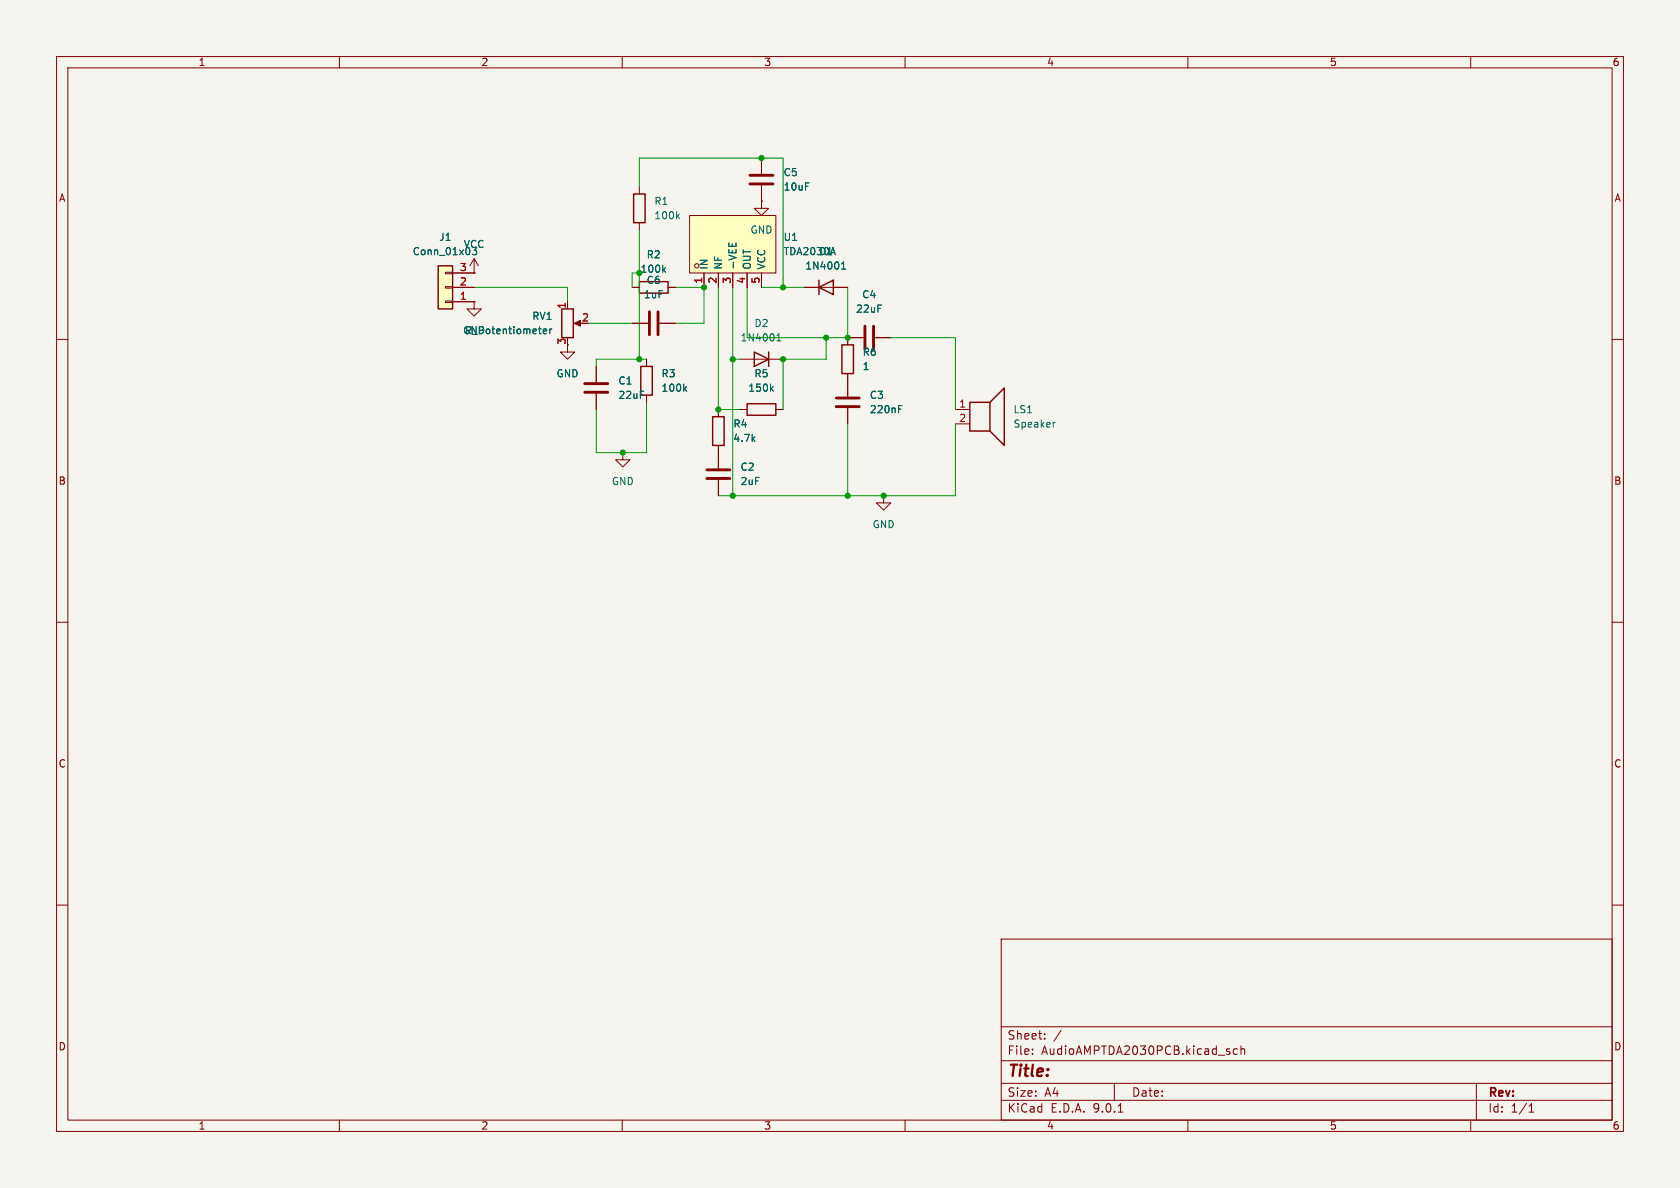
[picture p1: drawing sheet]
(kicad_sch
 (version 20250114)
 (generator "eeschema")
 (generator_version "9.0")
 (paper "A4")
 (lib_symbols
  (symbol "Connector_Generic:Conn_01x03"
   (pin_names
    (offset 1.016) (hide yes)) (exclude_from_sim no) (in_bom yes) (on_board yes)
   (property "Reference" "J" (at 0 5.08 0) (effects (font (size 1.27 1.27))))
   (property "Value" "Conn_01x03" (at 0 -5.08 0) (effects (font (size 1.27 1.27))))
   (property "Footprint" "" (at 0 0 0) (effects (font (size 1.27 1.27)) (hide yes)))
   (property "Datasheet" "~" (at 0 0 0) (effects (font (size 1.27 1.27)) (hide yes)))
   (property "Description" "Generic connector, single row, 01x03, script generated (kicad-library-utils/schlib/autogen/connector/)" (at 0 0 0) (effects (font (size 1.27 1.27)) (hide yes)))
   (symbol "Conn_01x03_1_1"
    (rectangle (start -1.27 3.81) (end 1.27 -3.81) (stroke (width 0.254) (type default)) (fill (type background)))
    (rectangle (start -1.27 2.667) (end 0 2.413) (stroke (width 0.1524) (type default)) (fill (type none)))
    (rectangle (start -1.27 0.127) (end 0 -0.127) (stroke (width 0.1524) (type default)) (fill (type none)))
    (rectangle (start -1.27 -2.413) (end 0 -2.667) (stroke (width 0.1524) (type default)) (fill (type none)))
    (pin passive line (at -5.08 2.54 0) (length 3.81) (name "Pin_1" (effects (font (size 1.27 1.27)))) (number "1" (effects (font (size 1.27 1.27)))))
    (pin passive line (at -5.08 0 0) (length 3.81) (name "Pin_2" (effects (font (size 1.27 1.27)))) (number "2" (effects (font (size 1.27 1.27)))))
    (pin passive line (at -5.08 -2.54 0) (length 3.81) (name "Pin_3" (effects (font (size 1.27 1.27)))) (number "3" (effects (font (size 1.27 1.27))))))
   (embedded_fonts no))
  (symbol "Device:C"
   (pin_numbers (hide yes))
   (pin_names
    (offset 0.254)) (exclude_from_sim no) (in_bom yes) (on_board yes)
   (property "Reference" "C" (at 0.635 2.54 0) (effects (font (size 1.27 1.27)) (justify left)))
   (property "Value" "C" (at 0.635 -2.54 0) (effects (font (size 1.27 1.27)) (justify left)))
   (property "Footprint" "" (at 0.9652 -3.81 0) (effects (font (size 1.27 1.27)) (hide yes)))
   (property "Datasheet" "~" (at 0 0 0) (effects (font (size 1.27 1.27)) (hide yes)))
   (property "Description" "Unpolarized capacitor" (at 0 0 0) (effects (font (size 1.27 1.27)) (hide yes)))
   (symbol "C_0_1"
    (polyline (pts (xy -2.032 0.762) (xy 2.032 0.762)) (stroke (width 0.508) (type default)) (fill (type none)))
    (polyline (pts (xy -2.032 -0.762) (xy 2.032 -0.762)) (stroke (width 0.508) (type default)) (fill (type none))))
   (symbol "C_1_1"
    (pin passive line (at 0 3.81 270) (length 2.794) (name "~" (effects (font (size 1.27 1.27)))) (number "1" (effects (font (size 1.27 1.27)))))
    (pin passive line (at 0 -3.81 90) (length 2.794) (name "~" (effects (font (size 1.27 1.27)))) (number "2" (effects (font (size 1.27 1.27))))))
   (embedded_fonts no))
  (symbol "Device:R"
   (pin_numbers (hide yes))
   (pin_names
    (offset 0)) (exclude_from_sim no) (in_bom yes) (on_board yes)
   (property "Reference" "R" (at 2.032 0 90) (effects (font (size 1.27 1.27))))
   (property "Value" "R" (at 0 0 90) (effects (font (size 1.27 1.27))))
   (property "Footprint" "" (at -1.778 0 90) (effects (font (size 1.27 1.27)) (hide yes)))
   (property "Datasheet" "~" (at 0 0 0) (effects (font (size 1.27 1.27)) (hide yes)))
   (property "Description" "Resistor" (at 0 0 0) (effects (font (size 1.27 1.27)) (hide yes)))
   (symbol "R_0_1"
    (rectangle (start -1.016 -2.54) (end 1.016 2.54) (stroke (width 0.254) (type default)) (fill (type none))))
   (symbol "R_1_1"
    (pin passive line (at 0 3.81 270) (length 1.27) (name "~" (effects (font (size 1.27 1.27)))) (number "1" (effects (font (size 1.27 1.27)))))
    (pin passive line (at 0 -3.81 90) (length 1.27) (name "~" (effects (font (size 1.27 1.27)))) (number "2" (effects (font (size 1.27 1.27))))))
   (embedded_fonts no))
  (symbol "Device:R_Potentiometer"
   (pin_names
    (offset 1.016) (hide yes)) (exclude_from_sim no) (in_bom yes) (on_board yes)
   (property "Reference" "RV" (at -4.445 0 90) (effects (font (size 1.27 1.27))))
   (property "Value" "R_Potentiometer" (at -2.54 0 90) (effects (font (size 1.27 1.27))))
   (property "Footprint" "" (at 0 0 0) (effects (font (size 1.27 1.27)) (hide yes)))
   (property "Datasheet" "~" (at 0 0 0) (effects (font (size 1.27 1.27)) (hide yes)))
   (property "Description" "Potentiometer" (at 0 0 0) (effects (font (size 1.27 1.27)) (hide yes)))
   (symbol "R_Potentiometer_0_1"
    (rectangle (start 1.016 2.54) (end -1.016 -2.54) (stroke (width 0.254) (type default)) (fill (type none)))
    (polyline (pts (xy 1.143 0) (xy 2.286 0.508) (xy 2.286 -0.508) (xy 1.143 0)) (stroke (width 0) (type default)) (fill (type outline)))
    (polyline (pts (xy 2.54 0) (xy 1.524 0)) (stroke (width 0) (type default)) (fill (type none))))
   (symbol "R_Potentiometer_1_1"
    (pin passive line (at 0 3.81 270) (length 1.27) (name "1" (effects (font (size 1.27 1.27)))) (number "1" (effects (font (size 1.27 1.27)))))
    (pin passive line (at 0 -3.81 90) (length 1.27) (name "3" (effects (font (size 1.27 1.27)))) (number "3" (effects (font (size 1.27 1.27)))))
    (pin passive line (at 3.81 0 180) (length 1.27) (name "2" (effects (font (size 1.27 1.27)))) (number "2" (effects (font (size 1.27 1.27))))))
   (embedded_fonts no))
  (symbol "Device:Speaker"
   (pin_names
    (offset 0) (hide yes)) (exclude_from_sim no) (in_bom yes) (on_board yes)
   (property "Reference" "LS" (at 1.27 5.715 0) (effects (font (size 1.27 1.27)) (justify right)))
   (property "Value" "Speaker" (at 1.27 3.81 0) (effects (font (size 1.27 1.27)) (justify right)))
   (property "Footprint" "" (at 0 -5.08 0) (effects (font (size 1.27 1.27)) (hide yes)))
   (property "Datasheet" "~" (at -0.254 -1.27 0) (effects (font (size 1.27 1.27)) (hide yes)))
   (property "Description" "Speaker" (at 0 0 0) (effects (font (size 1.27 1.27)) (hide yes)))
   (symbol "Speaker_0_0"
    (rectangle (start -2.54 1.27) (end 1.016 -3.81) (stroke (width 0.254) (type default)) (fill (type none)))
    (polyline (pts (xy 1.016 1.27) (xy 3.556 3.81) (xy 3.556 -6.35) (xy 1.016 -3.81)) (stroke (width 0.254) (type default)) (fill (type none))))
   (symbol "Speaker_1_1"
    (pin input line (at -5.08 0 0) (length 2.54) (name "1" (effects (font (size 1.27 1.27)))) (number "1" (effects (font (size 1.27 1.27)))))
    (pin input line (at -5.08 -2.54 0) (length 2.54) (name "2" (effects (font (size 1.27 1.27)))) (number "2" (effects (font (size 1.27 1.27))))))
   (embedded_fonts no))
  (symbol "Diode:1N4001"
   (pin_numbers (hide yes))
   (pin_names (hide yes)) (exclude_from_sim no) (in_bom yes) (on_board yes)
   (property "Reference" "D" (at 0 2.54 0) (effects (font (size 1.27 1.27))))
   (property "Value" "1N4001" (at 0 -2.54 0) (effects (font (size 1.27 1.27))))
   (property "Footprint" "Diode_THT:D_DO-41_SOD81_P10.16mm_Horizontal" (at 0 0 0) (effects (font (size 1.27 1.27)) (hide yes)))
   (property "Datasheet" "http://www.vishay.com/docs/88503/1n4001.pdf" (at 0 0 0) (effects (font (size 1.27 1.27)) (hide yes)))
   (property "Description" "50V 1A General Purpose Rectifier Diode, DO-41" (at 0 0 0) (effects (font (size 1.27 1.27)) (hide yes)))
   (property "Sim.Device" "D" (at 0 0 0) (effects (font (size 1.27 1.27)) (hide yes)))
   (property "Sim.Pins" "1=K 2=A" (at 0 0 0) (effects (font (size 1.27 1.27)) (hide yes)))
   (symbol "1N4001_0_1"
    (polyline (pts (xy -1.27 1.27) (xy -1.27 -1.27)) (stroke (width 0.254) (type default)) (fill (type none)))
    (polyline (pts (xy 1.27 1.27) (xy 1.27 -1.27) (xy -1.27 0) (xy 1.27 1.27)) (stroke (width 0.254) (type default)) (fill (type none)))
    (polyline (pts (xy 1.27 0) (xy -1.27 0)) (stroke (width 0) (type default)) (fill (type none))))
   (symbol "1N4001_1_1"
    (pin passive line (at -3.81 0 0) (length 2.54) (name "K" (effects (font (size 1.27 1.27)))) (number "1" (effects (font (size 1.27 1.27)))))
    (pin passive line (at 3.81 0 180) (length 2.54) (name "A" (effects (font (size 1.27 1.27)))) (number "2" (effects (font (size 1.27 1.27))))))
   (embedded_fonts no))
  (symbol "easyeda2kicad:TDA2030A" (exclude_from_sim no) (in_bom yes) (on_board yes)
   (property "Reference" "U" (at 0 10.16 0) (effects (font (size 1.27 1.27))))
   (property "Value" "TDA2030A" (at 0 -10.16 0) (effects (font (size 1.27 1.27))))
   (property "Footprint" "easyeda2kicad:TO-220B-5_L10.6-W8.7-P1.70-BL" (at 0 -12.7 0) (effects (font (size 1.27 1.27)) (hide yes)))
   (property "Datasheet" "" (at 0 0 0) (effects (font (size 1.27 1.27)) (hide yes)))
   (property "Description" "" (at 0 0 0) (effects (font (size 1.27 1.27)) (hide yes)))
   (property "LCSC Part" "C5121614" (at 0 -15.24 0) (effects (font (size 1.27 1.27)) (hide yes)))
   (symbol "TDA2030A_0_1"
    (rectangle (start -5.08 7.62) (end 5.08 -7.62) (stroke (width 0) (type default)) (fill (type background)))
    (circle (center -3.81 6.35) (radius 0.38) (stroke (width 0) (type default)) (fill (type none)))
    (pin unspecified line (at -7.62 5.08 0) (length 2.54) (name "IN" (effects (font (size 1.27 1.27)))) (number "1" (effects (font (size 1.27 1.27)))))
    (pin unspecified line (at -7.62 2.54 0) (length 2.54) (name "NF" (effects (font (size 1.27 1.27)))) (number "2" (effects (font (size 1.27 1.27)))))
    (pin unspecified line (at -7.62 0 0) (length 2.54) (name "-VEE" (effects (font (size 1.27 1.27)))) (number "3" (effects (font (size 1.27 1.27)))))
    (pin unspecified line (at -7.62 -2.54 0) (length 2.54) (name "OUT" (effects (font (size 1.27 1.27)))) (number "4" (effects (font (size 1.27 1.27)))))
    (pin unspecified line (at -7.62 -5.08 0) (length 2.54) (name "VCC" (effects (font (size 1.27 1.27)))) (number "5" (effects (font (size 1.27 1.27))))))
   (embedded_fonts no))
  (symbol "power:GND"
   (power)
   (pin_numbers (hide yes))
   (pin_names
    (offset 0) (hide yes)) (exclude_from_sim no) (in_bom yes) (on_board yes)
   (property "Reference" "#PWR" (at 0 -6.35 0) (effects (font (size 1.27 1.27)) (hide yes)))
   (property "Value" "GND" (at 0 -3.81 0) (effects (font (size 1.27 1.27))))
   (property "Footprint" "" (at 0 0 0) (effects (font (size 1.27 1.27)) (hide yes)))
   (property "Datasheet" "" (at 0 0 0) (effects (font (size 1.27 1.27)) (hide yes)))
   (property "Description" "Power symbol creates a global label with name \"GND\" , ground" (at 0 0 0) (effects (font (size 1.27 1.27)) (hide yes)))
   (symbol "GND_0_1"
    (polyline (pts (xy 0 0) (xy 0 -1.27) (xy 1.27 -1.27) (xy 0 -2.54) (xy -1.27 -1.27) (xy 0 -1.27)) (stroke (width 0) (type default)) (fill (type none))))
   (symbol "GND_1_1"
    (pin power_in line (at 0 0 270) (length 0) (name "~" (effects (font (size 1.27 1.27)))) (number "1" (effects (font (size 1.27 1.27))))))
   (embedded_fonts no))
  (symbol "power:VCC"
   (power)
   (pin_numbers (hide yes))
   (pin_names
    (offset 0) (hide yes)) (exclude_from_sim no) (in_bom yes) (on_board yes)
   (property "Reference" "#PWR" (at 0 -3.81 0) (effects (font (size 1.27 1.27)) (hide yes)))
   (property "Value" "VCC" (at 0 3.556 0) (effects (font (size 1.27 1.27))))
   (property "Footprint" "" (at 0 0 0) (effects (font (size 1.27 1.27)) (hide yes)))
   (property "Datasheet" "" (at 0 0 0) (effects (font (size 1.27 1.27)) (hide yes)))
   (property "Description" "Power symbol creates a global label with name \"VCC\"" (at 0 0 0) (effects (font (size 1.27 1.27)) (hide yes)))
   (symbol "VCC_0_1"
    (polyline (pts (xy -0.762 1.27) (xy 0 2.54)) (stroke (width 0) (type default)) (fill (type none)))
    (polyline (pts (xy 0 2.54) (xy 0.762 1.27)) (stroke (width 0) (type default)) (fill (type none)))
    (polyline (pts (xy 0 0) (xy 0 2.54)) (stroke (width 0) (type default)) (fill (type none))))
   (symbol "VCC_1_1"
    (pin power_in line (at 0 0 90) (length 0) (name "~" (effects (font (size 1.27 1.27)))) (number "1" (effects (font (size 1.27 1.27))))))
   (embedded_fonts no)))
 (junction
  (at 124.46 50.8)
  (diameter 0)
  (color 0 0 0 0))
 (junction
  (at 149.86 59.69)
  (diameter 0)
  (color 0 0 0 0))
 (junction
  (at 113.03 48.26)
  (diameter 0)
  (color 0 0 0 0))
 (junction
  (at 129.54 63.5)
  (diameter 0)
  (color 0 0 0 0))
 (junction
  (at 129.54 87.63)
  (diameter 0)
  (color 0 0 0 0))
 (junction
  (at 138.43 63.5)
  (diameter 0)
  (color 0 0 0 0))
 (junction
  (at 113.03 63.5)
  (diameter 0)
  (color 0 0 0 0))
 (junction
  (at 156.21 87.63)
  (diameter 0)
  (color 0 0 0 0))
 (junction
  (at 127 72.39)
  (diameter 0)
  (color 0 0 0 0))
 (junction
  (at 134.62 27.94)
  (diameter 0)
  (color 0 0 0 0))
 (junction
  (at 138.43 50.8)
  (diameter 0)
  (color 0 0 0 0))
 (junction
  (at 110.1048 80.01)
  (diameter 0)
  (color 0 0 0 0))
 (junction
  (at 146.05 59.69)
  (diameter 0)
  (color 0 0 0 0))
 (junction
  (at 149.86 87.63)
  (diameter 0)
  (color 0 0 0 0))
 (wire
  (pts (xy 138.43 50.8) (xy 142.24 50.8))
  (stroke (width 0) (type default)))
 (wire
  (pts (xy 127 72.39) (xy 130.81 72.39))
  (stroke (width 0) (type default)))
 (wire
  (pts (xy 105.41 64.77) (xy 105.41 63.5))
  (stroke (width 0) (type default)))
 (wire
  (pts (xy 129.54 87.63) (xy 127 87.63))
  (stroke (width 0) (type default)))
 (wire
  (pts (xy 129.54 63.5) (xy 129.54 87.63))
  (stroke (width 0) (type default)))
 (wire
  (pts (xy 129.54 50.8) (xy 129.54 63.5))
  (stroke (width 0) (type default)))
 (wire
  (pts (xy 149.86 50.8) (xy 149.86 59.69))
  (stroke (width 0) (type default)))
 (wire
  (pts (xy 111.76 50.8) (xy 111.76 48.26))
  (stroke (width 0) (type default)))
 (wire
  (pts (xy 83.82 50.8) (xy 100.33 50.8))
  (stroke (width 0) (type default)))
 (wire
  (pts (xy 129.54 87.63) (xy 149.86 87.63))
  (stroke (width 0) (type default)))
 (wire
  (pts (xy 168.91 74.93) (xy 168.91 87.63))
  (stroke (width 0) (type default)))
 (wire
  (pts (xy 113.03 63.5) (xy 114.3 63.5))
  (stroke (width 0) (type default)))
 (wire
  (pts (xy 157.48 59.69) (xy 168.91 59.69))
  (stroke (width 0) (type default)))
 (wire
  (pts (xy 149.86 87.63) (xy 149.86 74.93))
  (stroke (width 0) (type default)))
 (wire
  (pts (xy 110.1048 80.01) (xy 114.3 80.01))
  (stroke (width 0) (type default)))
 (wire
  (pts (xy 156.21 87.63) (xy 149.86 87.63))
  (stroke (width 0) (type default)))
 (wire
  (pts (xy 127 50.8) (xy 127 72.39))
  (stroke (width 0) (type default)))
 (wire
  (pts (xy 105.41 72.39) (xy 105.41 80.01))
  (stroke (width 0) (type default)))
 (wire
  (pts (xy 134.62 50.8) (xy 138.43 50.8))
  (stroke (width 0) (type default)))
 (wire
  (pts (xy 146.05 59.69) (xy 149.86 59.69))
  (stroke (width 0) (type default)))
 (wire
  (pts (xy 129.54 63.5) (xy 130.81 63.5))
  (stroke (width 0) (type default)))
 (wire
  (pts (xy 134.62 27.94) (xy 138.43 27.94))
  (stroke (width 0) (type default)))
 (wire
  (pts (xy 113.03 40.64) (xy 113.03 48.26))
  (stroke (width 0) (type default)))
 (wire
  (pts (xy 105.41 80.01) (xy 110.1048 80.01))
  (stroke (width 0) (type default)))
 (wire
  (pts (xy 146.05 63.5) (xy 146.05 59.69))
  (stroke (width 0) (type default)))
 (wire
  (pts (xy 132.08 59.69) (xy 146.05 59.69))
  (stroke (width 0) (type default)))
 (wire
  (pts (xy 138.43 63.5) (xy 146.05 63.5))
  (stroke (width 0) (type default)))
 (wire
  (pts (xy 138.43 72.39) (xy 138.43 63.5))
  (stroke (width 0) (type default)))
 (wire
  (pts (xy 105.41 63.5) (xy 113.03 63.5))
  (stroke (width 0) (type default)))
 (wire
  (pts (xy 168.91 59.69) (xy 168.91 72.39))
  (stroke (width 0) (type default)))
 (wire
  (pts (xy 100.33 50.8) (xy 100.33 53.34))
  (stroke (width 0) (type default)))
 (wire
  (pts (xy 124.46 50.8) (xy 124.46 57.15))
  (stroke (width 0) (type default)))
 (wire
  (pts (xy 134.62 27.94) (xy 113.03 27.94))
  (stroke (width 0) (type default)))
 (wire
  (pts (xy 104.14 57.15) (xy 111.76 57.15))
  (stroke (width 0) (type default)))
 (wire
  (pts (xy 119.38 50.8) (xy 124.46 50.8))
  (stroke (width 0) (type default)))
 (wire
  (pts (xy 113.03 27.94) (xy 113.03 33.02))
  (stroke (width 0) (type default)))
 (wire
  (pts (xy 168.91 87.63) (xy 156.21 87.63))
  (stroke (width 0) (type default)))
 (wire
  (pts (xy 124.46 57.15) (xy 119.38 57.15))
  (stroke (width 0) (type default)))
 (wire
  (pts (xy 114.3 80.01) (xy 114.3 71.12))
  (stroke (width 0) (type default)))
 (wire
  (pts (xy 132.08 50.8) (xy 132.08 59.69))
  (stroke (width 0) (type default)))
 (wire
  (pts (xy 111.76 48.26) (xy 113.03 48.26))
  (stroke (width 0) (type default)))
 (wire
  (pts (xy 138.43 27.94) (xy 138.43 50.8))
  (stroke (width 0) (type default)))
 (wire
  (pts (xy 113.03 48.26) (xy 113.03 63.5))
  (stroke (width 0) (type default)))
 (symbol
  (lib_id "Device:C")
  (at 153.67 59.69 90)
  (unit 1)
  (exclude_from_sim no)
  (in_bom yes)
  (on_board yes)
  (dnp no)
  (fields_autoplaced yes)
  (property "Reference" "C4" (at 153.67 52.07 90) (effects (font (size 1.27 1.27))))
  (property "Value" "22uF" (at 153.67 54.61 90) (effects (font (size 1.27 1.27))))
  (property "Footprint" "Capacitor_SMD:C_01005_0402Metric" (at 157.48 58.7248 0) (effects (font (size 1.27 1.27)) (hide yes)))
  (property "Datasheet" "~" (at 153.67 59.69 0) (effects (font (size 1.27 1.27)) (hide yes)))
  (property "Description" "Unpolarized capacitor" (at 153.67 59.69 0) (effects (font (size 1.27 1.27)) (hide yes)))
  (pin "1")
  (pin "2"))
 (symbol
  (lib_id "Device:R")
  (at 115.57 50.8 270)
  (unit 1)
  (exclude_from_sim no)
  (in_bom yes)
  (on_board yes)
  (dnp no)
  (fields_autoplaced yes)
  (property "Reference" "R2" (at 115.57 45.0135 90) (effects (font (size 1.27 1.27))))
  (property "Value" "100k" (at 115.57 47.5535 90) (effects (font (size 1.27 1.27))))
  (property "Footprint" "Resistor_SMD:R_0805_2012Metric" (at 115.57 49.022 90) (effects (font (size 1.27 1.27)) (hide yes)))
  (property "Datasheet" "~" (at 115.57 50.8 0) (effects (font (size 1.27 1.27)) (hide yes)))
  (property "Description" "Resistor" (at 115.57 50.8 0) (effects (font (size 1.27 1.27)) (hide yes)))
  (pin "2")
  (pin "1"))
 (symbol
  (lib_id "power:GND")
  (at 100.33 60.96 0)
  (unit 1)
  (exclude_from_sim no)
  (in_bom yes)
  (on_board yes)
  (dnp no)
  (fields_autoplaced yes)
  (property "Reference" "#PWR03" (at 100.33 67.31 0) (effects (font (size 1.27 1.27)) (hide yes)))
  (property "Value" "GND" (at 100.33 66.04 0) (effects (font (size 1.27 1.27))))
  (property "Footprint" "" (at 100.33 60.96 0) (effects (font (size 1.27 1.27)) (hide yes)))
  (property "Datasheet" "" (at 100.33 60.96 0) (effects (font (size 1.27 1.27)) (hide yes)))
  (property "Description" "Power symbol creates a global label with name \"GND\" , ground" (at 100.33 60.96 0) (effects (font (size 1.27 1.27)) (hide yes)))
  (pin "1"))
 (symbol
  (lib_id "Device:C")
  (at 127 83.82 0)
  (unit 1)
  (exclude_from_sim no)
  (in_bom yes)
  (on_board yes)
  (dnp no)
  (fields_autoplaced yes)
  (property "Reference" "C2" (at 130.81 82.5499 0) (effects (font (size 1.27 1.27)) (justify left)))
  (property "Value" "2uF" (at 130.81 85.0899 0) (effects (font (size 1.27 1.27)) (justify left)))
  (property "Footprint" "Capacitor_SMD:C_01005_0402Metric" (at 127.9652 87.63 0) (effects (font (size 1.27 1.27)) (hide yes)))
  (property "Datasheet" "~" (at 127 83.82 0) (effects (font (size 1.27 1.27)) (hide yes)))
  (property "Description" "Unpolarized capacitor" (at 127 83.82 0) (effects (font (size 1.27 1.27)) (hide yes)))
  (pin "1")
  (pin "2"))
 (symbol
  (lib_id "Device:R")
  (at 134.62 72.39 90)
  (unit 1)
  (exclude_from_sim no)
  (in_bom yes)
  (on_board yes)
  (dnp no)
  (fields_autoplaced yes)
  (property "Reference" "R5" (at 134.62 66.04 90) (effects (font (size 1.27 1.27))))
  (property "Value" "150k" (at 134.62 68.58 90) (effects (font (size 1.27 1.27))))
  (property "Footprint" "Resistor_SMD:R_0805_2012Metric" (at 134.62 74.168 90) (effects (font (size 1.27 1.27)) (hide yes)))
  (property "Datasheet" "~" (at 134.62 72.39 0) (effects (font (size 1.27 1.27)) (hide yes)))
  (property "Description" "Resistor" (at 134.62 72.39 0) (effects (font (size 1.27 1.27)) (hide yes)))
  (pin "2")
  (pin "1"))
 (symbol
  (lib_id "power:GND")
  (at 83.82 53.34 0)
  (unit 1)
  (exclude_from_sim no)
  (in_bom yes)
  (on_board yes)
  (dnp no)
  (fields_autoplaced yes)
  (property "Reference" "#PWR01" (at 83.82 59.69 0) (effects (font (size 1.27 1.27)) (hide yes)))
  (property "Value" "GND" (at 83.82 58.42 0) (effects (font (size 1.27 1.27))))
  (property "Footprint" "" (at 83.82 53.34 0) (effects (font (size 1.27 1.27)) (hide yes)))
  (property "Datasheet" "" (at 83.82 53.34 0) (effects (font (size 1.27 1.27)) (hide yes)))
  (property "Description" "Power symbol creates a global label with name \"GND\" , ground" (at 83.82 53.34 0) (effects (font (size 1.27 1.27)) (hide yes)))
  (pin "1"))
 (symbol
  (lib_id "Device:R")
  (at 113.03 36.83 0)
  (unit 1)
  (exclude_from_sim no)
  (in_bom yes)
  (on_board yes)
  (dnp no)
  (fields_autoplaced yes)
  (property "Reference" "R1" (at 115.57 35.5599 0) (effects (font (size 1.27 1.27)) (justify left)))
  (property "Value" "100k" (at 115.57 38.0999 0) (effects (font (size 1.27 1.27)) (justify left)))
  (property "Footprint" "Resistor_SMD:R_0805_2012Metric" (at 111.252 36.83 90) (effects (font (size 1.27 1.27)) (hide yes)))
  (property "Datasheet" "~" (at 113.03 36.83 0) (effects (font (size 1.27 1.27)) (hide yes)))
  (property "Description" "Resistor" (at 113.03 36.83 0) (effects (font (size 1.27 1.27)) (hide yes)))
  (pin "2")
  (pin "1"))
 (symbol
  (lib_id "Device:C")
  (at 115.57 57.15 90)
  (unit 1)
  (exclude_from_sim no)
  (in_bom yes)
  (on_board yes)
  (dnp no)
  (fields_autoplaced yes)
  (property "Reference" "C6" (at 115.57 49.53 90) (effects (font (size 1.27 1.27))))
  (property "Value" "1uF" (at 115.57 52.07 90) (effects (font (size 1.27 1.27))))
  (property "Footprint" "Capacitor_SMD:C_01005_0402Metric" (at 119.38 56.1848 0) (effects (font (size 1.27 1.27)) (hide yes)))
  (property "Datasheet" "~" (at 115.57 57.15 0) (effects (font (size 1.27 1.27)) (hide yes)))
  (property "Description" "Unpolarized capacitor" (at 115.57 57.15 0) (effects (font (size 1.27 1.27)) (hide yes)))
  (pin "1")
  (pin "2"))
 (symbol
  (lib_id "Device:C")
  (at 105.41 68.58 0)
  (unit 1)
  (exclude_from_sim no)
  (in_bom yes)
  (on_board yes)
  (dnp no)
  (fields_autoplaced yes)
  (property "Reference" "C1" (at 109.22 67.3099 0) (effects (font (size 1.27 1.27)) (justify left)))
  (property "Value" "22uF" (at 109.22 69.8499 0) (effects (font (size 1.27 1.27)) (justify left)))
  (property "Footprint" "Capacitor_SMD:C_01005_0402Metric" (at 106.3752 72.39 0) (effects (font (size 1.27 1.27)) (hide yes)))
  (property "Datasheet" "~" (at 105.41 68.58 0) (effects (font (size 1.27 1.27)) (hide yes)))
  (property "Description" "Unpolarized capacitor" (at 105.41 68.58 0) (effects (font (size 1.27 1.27)) (hide yes)))
  (pin "1")
  (pin "2"))
 (symbol
  (lib_id "power:GND")
  (at 156.21 87.63 0)
  (unit 1)
  (exclude_from_sim no)
  (in_bom yes)
  (on_board yes)
  (dnp no)
  (fields_autoplaced yes)
  (property "Reference" "#PWR04" (at 156.21 93.98 0) (effects (font (size 1.27 1.27)) (hide yes)))
  (property "Value" "GND" (at 156.21 92.71 0) (effects (font (size 1.27 1.27))))
  (property "Footprint" "" (at 156.21 87.63 0) (effects (font (size 1.27 1.27)) (hide yes)))
  (property "Datasheet" "" (at 156.21 87.63 0) (effects (font (size 1.27 1.27)) (hide yes)))
  (property "Description" "Power symbol creates a global label with name \"GND\" , ground" (at 156.21 87.63 0) (effects (font (size 1.27 1.27)) (hide yes)))
  (pin "1"))
 (symbol
  (lib_id "Device:R_Potentiometer")
  (at 100.33 57.15 0)
  (unit 1)
  (exclude_from_sim no)
  (in_bom yes)
  (on_board yes)
  (dnp no)
  (fields_autoplaced yes)
  (property "Reference" "RV1" (at 97.79 55.8799 0) (effects (font (size 1.27 1.27)) (justify right)))
  (property "Value" "R_Potentiometer" (at 97.79 58.4199 0) (effects (font (size 1.27 1.27)) (justify right)))
  (property "Footprint" "Potentiometer_SMD:Potentiometer_ACP_CA6-VSMD_Vertical" (at 100.33 57.15 0) (effects (font (size 1.27 1.27)) (hide yes)))
  (property "Datasheet" "~" (at 100.33 57.15 0) (effects (font (size 1.27 1.27)) (hide yes)))
  (property "Description" "Potentiometer" (at 100.33 57.15 0) (effects (font (size 1.27 1.27)) (hide yes)))
  (pin "2")
  (pin "3")
  (pin "1"))
 (symbol
  (lib_id "Device:Speaker")
  (at 173.99 72.39 0)
  (unit 1)
  (exclude_from_sim no)
  (in_bom yes)
  (on_board yes)
  (dnp no)
  (fields_autoplaced yes)
  (property "Reference" "LS1" (at 179.07 72.3899 0) (effects (font (size 1.27 1.27)) (justify left)))
  (property "Value" "Speaker" (at 179.07 74.9299 0) (effects (font (size 1.27 1.27)) (justify left)))
  (property "Footprint" "Connector_PinHeader_1.00mm:PinHeader_1x02_P1.00mm_Vertical" (at 173.99 77.47 0) (effects (font (size 1.27 1.27)) (hide yes)))
  (property "Datasheet" "~" (at 173.736 73.66 0) (effects (font (size 1.27 1.27)) (hide yes)))
  (property "Description" "Speaker" (at 173.99 72.39 0) (effects (font (size 1.27 1.27)) (hide yes)))
  (pin "2")
  (pin "1"))
 (symbol
  (lib_id "power:GND")
  (at 110.1048 80.01 0)
  (unit 1)
  (exclude_from_sim no)
  (in_bom yes)
  (on_board yes)
  (dnp no)
  (fields_autoplaced yes)
  (property "Reference" "#PWR05" (at 110.1048 86.36 0) (effects (font (size 1.27 1.27)) (hide yes)))
  (property "Value" "GND" (at 110.1048 85.09 0) (effects (font (size 1.27 1.27))))
  (property "Footprint" "" (at 110.1048 80.01 0) (effects (font (size 1.27 1.27)) (hide yes)))
  (property "Datasheet" "" (at 110.1048 80.01 0) (effects (font (size 1.27 1.27)) (hide yes)))
  (property "Description" "Power symbol creates a global label with name \"GND\" , ground" (at 110.1048 80.01 0) (effects (font (size 1.27 1.27)) (hide yes)))
  (pin "1"))
 (symbol
  (lib_id "power:GND")
  (at 134.62 35.56 0)
  (unit 1)
  (exclude_from_sim no)
  (in_bom yes)
  (on_board yes)
  (dnp no)
  (fields_autoplaced yes)
  (property "Reference" "#PWR06" (at 134.62 41.91 0) (effects (font (size 1.27 1.27)) (hide yes)))
  (property "Value" "GND" (at 134.62 40.64 0) (effects (font (size 1.27 1.27))))
  (property "Footprint" "" (at 134.62 35.56 0) (effects (font (size 1.27 1.27)) (hide yes)))
  (property "Datasheet" "" (at 134.62 35.56 0) (effects (font (size 1.27 1.27)) (hide yes)))
  (property "Description" "Power symbol creates a global label with name \"GND\" , ground" (at 134.62 35.56 0) (effects (font (size 1.27 1.27)) (hide yes)))
  (pin "1"))
 (symbol
  (lib_id "easyeda2kicad:TDA2030A")
  (at 129.54 43.18 90)
  (unit 1)
  (exclude_from_sim no)
  (in_bom yes)
  (on_board yes)
  (dnp no)
  (fields_autoplaced yes)
  (property "Reference" "U1" (at 138.43 41.9099 90) (effects (font (size 1.27 1.27)) (justify right)))
  (property "Value" "TDA2030A" (at 138.43 44.4499 90) (effects (font (size 1.27 1.27)) (justify right)))
  (property "Footprint" "easyeda2kicad:TO-220B-5_L10.6-W8.7-P1.70-BL" (at 142.24 43.18 0) (effects (font (size 1.27 1.27)) (hide yes)))
  (property "Datasheet" "" (at 129.54 43.18 0) (effects (font (size 1.27 1.27)) (hide yes)))
  (property "Description" "" (at 129.54 43.18 0) (effects (font (size 1.27 1.27)) (hide yes)))
  (property "LCSC Part" "C5121614" (at 144.78 43.18 0) (effects (font (size 1.27 1.27)) (hide yes)))
  (pin "1")
  (pin "2")
  (pin "5")
  (pin "4")
  (pin "3"))
 (symbol
  (lib_id "Diode:1N4001")
  (at 134.62 63.5 180)
  (unit 1)
  (exclude_from_sim no)
  (in_bom yes)
  (on_board yes)
  (dnp no)
  (fields_autoplaced yes)
  (property "Reference" "D2" (at 134.62 57.15 0) (effects (font (size 1.27 1.27))))
  (property "Value" "1N4001" (at 134.62 59.69 0) (effects (font (size 1.27 1.27))))
  (property "Footprint" "Diode_THT:D_DO-41_SOD81_P10.16mm_Horizontal" (at 134.62 63.5 0) (effects (font (size 1.27 1.27)) (hide yes)))
  (property "Datasheet" "http://www.vishay.com/docs/88503/1n4001.pdf" (at 134.62 63.5 0) (effects (font (size 1.27 1.27)) (hide yes)))
  (property "Description" "50V 1A General Purpose Rectifier Diode, DO-41" (at 134.62 63.5 0) (effects (font (size 1.27 1.27)) (hide yes)))
  (property "Sim.Device" "D" (at 134.62 63.5 0) (effects (font (size 1.27 1.27)) (hide yes)))
  (property "Sim.Pins" "1=K 2=A" (at 134.62 63.5 0) (effects (font (size 1.27 1.27)) (hide yes)))
  (pin "1")
  (pin "2"))
 (symbol
  (lib_id "Diode:1N4001")
  (at 146.05 50.8 0)
  (unit 1)
  (exclude_from_sim no)
  (in_bom yes)
  (on_board yes)
  (dnp no)
  (fields_autoplaced yes)
  (property "Reference" "D1" (at 146.05 44.45 0) (effects (font (size 1.27 1.27))))
  (property "Value" "1N4001" (at 146.05 46.99 0) (effects (font (size 1.27 1.27))))
  (property "Footprint" "Diode_THT:D_DO-41_SOD81_P10.16mm_Horizontal" (at 146.05 50.8 0) (effects (font (size 1.27 1.27)) (hide yes)))
  (property "Datasheet" "http://www.vishay.com/docs/88503/1n4001.pdf" (at 146.05 50.8 0) (effects (font (size 1.27 1.27)) (hide yes)))
  (property "Description" "50V 1A General Purpose Rectifier Diode, DO-41" (at 146.05 50.8 0) (effects (font (size 1.27 1.27)) (hide yes)))
  (property "Sim.Device" "D" (at 146.05 50.8 0) (effects (font (size 1.27 1.27)) (hide yes)))
  (property "Sim.Pins" "1=K 2=A" (at 146.05 50.8 0) (effects (font (size 1.27 1.27)) (hide yes)))
  (pin "1")
  (pin "2"))
 (symbol
  (lib_id "Device:R")
  (at 149.86 63.5 0)
  (unit 1)
  (exclude_from_sim no)
  (in_bom yes)
  (on_board yes)
  (dnp no)
  (fields_autoplaced yes)
  (property "Reference" "R6" (at 152.4 62.2299 0) (effects (font (size 1.27 1.27)) (justify left)))
  (property "Value" "1" (at 152.4 64.7699 0) (effects (font (size 1.27 1.27)) (justify left)))
  (property "Footprint" "Resistor_SMD:R_0805_2012Metric" (at 148.082 63.5 90) (effects (font (size 1.27 1.27)) (hide yes)))
  (property "Datasheet" "~" (at 149.86 63.5 0) (effects (font (size 1.27 1.27)) (hide yes)))
  (property "Description" "Resistor" (at 149.86 63.5 0) (effects (font (size 1.27 1.27)) (hide yes)))
  (pin "2")
  (pin "1"))
 (symbol
  (lib_id "Connector_Generic:Conn_01x03")
  (at 78.74 50.8 180)
  (unit 1)
  (exclude_from_sim no)
  (in_bom yes)
  (on_board yes)
  (dnp no)
  (fields_autoplaced yes)
  (property "Reference" "J1" (at 78.74 41.91 0) (effects (font (size 1.27 1.27))))
  (property "Value" "Conn_01x03" (at 78.74 44.45 0) (effects (font (size 1.27 1.27))))
  (property "Footprint" "Connector_PinHeader_2.54mm:PinHeader_1x03_P2.54mm_Vertical" (at 78.74 50.8 0) (effects (font (size 1.27 1.27)) (hide yes)))
  (property "Datasheet" "~" (at 78.74 50.8 0) (effects (font (size 1.27 1.27)) (hide yes)))
  (property "Description" "Generic connector, single row, 01x03, script generated (kicad-library-utils/schlib/autogen/connector/)" (at 78.74 50.8 0) (effects (font (size 1.27 1.27)) (hide yes)))
  (pin "1")
  (pin "2")
  (pin "3"))
 (symbol
  (lib_id "Device:C")
  (at 134.62 31.75 0)
  (unit 1)
  (exclude_from_sim no)
  (in_bom yes)
  (on_board yes)
  (dnp no)
  (fields_autoplaced yes)
  (property "Reference" "C5" (at 138.43 30.4799 0) (effects (font (size 1.27 1.27)) (justify left)))
  (property "Value" "10uF" (at 138.43 33.0199 0) (effects (font (size 1.27 1.27)) (justify left)))
  (property "Footprint" "Capacitor_SMD:C_01005_0402Metric" (at 135.5852 35.56 0) (effects (font (size 1.27 1.27)) (hide yes)))
  (property "Datasheet" "~" (at 134.62 31.75 0) (effects (font (size 1.27 1.27)) (hide yes)))
  (property "Description" "Unpolarized capacitor" (at 134.62 31.75 0) (effects (font (size 1.27 1.27)) (hide yes)))
  (pin "1")
  (pin "2"))
 (symbol
  (lib_id "Device:R")
  (at 127 76.2 0)
  (unit 1)
  (exclude_from_sim no)
  (in_bom yes)
  (on_board yes)
  (dnp no)
  (fields_autoplaced yes)
  (property "Reference" "R4" (at 129.54 74.9299 0) (effects (font (size 1.27 1.27)) (justify left)))
  (property "Value" "4.7k" (at 129.54 77.4699 0) (effects (font (size 1.27 1.27)) (justify left)))
  (property "Footprint" "Resistor_SMD:R_0805_2012Metric" (at 125.222 76.2 90) (effects (font (size 1.27 1.27)) (hide yes)))
  (property "Datasheet" "~" (at 127 76.2 0) (effects (font (size 1.27 1.27)) (hide yes)))
  (property "Description" "Resistor" (at 127 76.2 0) (effects (font (size 1.27 1.27)) (hide yes)))
  (pin "2")
  (pin "1"))
 (symbol
  (lib_id "Device:R")
  (at 114.3 67.31 0)
  (unit 1)
  (exclude_from_sim no)
  (in_bom yes)
  (on_board yes)
  (dnp no)
  (fields_autoplaced yes)
  (property "Reference" "R3" (at 116.84 66.0399 0) (effects (font (size 1.27 1.27)) (justify left)))
  (property "Value" "100k" (at 116.84 68.5799 0) (effects (font (size 1.27 1.27)) (justify left)))
  (property "Footprint" "Resistor_SMD:R_0805_2012Metric" (at 112.522 67.31 90) (effects (font (size 1.27 1.27)) (hide yes)))
  (property "Datasheet" "~" (at 114.3 67.31 0) (effects (font (size 1.27 1.27)) (hide yes)))
  (property "Description" "Resistor" (at 114.3 67.31 0) (effects (font (size 1.27 1.27)) (hide yes)))
  (pin "2")
  (pin "1"))
 (symbol
  (lib_id "Device:C")
  (at 149.86 71.12 0)
  (unit 1)
  (exclude_from_sim no)
  (in_bom yes)
  (on_board yes)
  (dnp no)
  (fields_autoplaced yes)
  (property "Reference" "C3" (at 153.67 69.8499 0) (effects (font (size 1.27 1.27)) (justify left)))
  (property "Value" "220nF" (at 153.67 72.3899 0) (effects (font (size 1.27 1.27)) (justify left)))
  (property "Footprint" "Capacitor_SMD:C_01005_0402Metric" (at 150.8252 74.93 0) (effects (font (size 1.27 1.27)) (hide yes)))
  (property "Datasheet" "~" (at 149.86 71.12 0) (effects (font (size 1.27 1.27)) (hide yes)))
  (property "Description" "Unpolarized capacitor" (at 149.86 71.12 0) (effects (font (size 1.27 1.27)) (hide yes)))
  (pin "1")
  (pin "2"))
 (symbol
  (lib_id "power:VCC")
  (at 83.82 48.26 0)
  (unit 1)
  (exclude_from_sim no)
  (in_bom yes)
  (on_board yes)
  (dnp no)
  (fields_autoplaced yes)
  (property "Reference" "#PWR02" (at 83.82 52.07 0) (effects (font (size 1.27 1.27)) (hide yes)))
  (property "Value" "VCC" (at 83.82 43.18 0) (effects (font (size 1.27 1.27))))
  (property "Footprint" "" (at 83.82 48.26 0) (effects (font (size 1.27 1.27)) (hide yes)))
  (property "Datasheet" "" (at 83.82 48.26 0) (effects (font (size 1.27 1.27)) (hide yes)))
  (property "Description" "Power symbol creates a global label with name \"VCC\"" (at 83.82 48.26 0) (effects (font (size 1.27 1.27)) (hide yes)))
  (pin "1"))
 (sheet_instances
  (path ""
   (page "1")))
 (embedded_fonts no))
